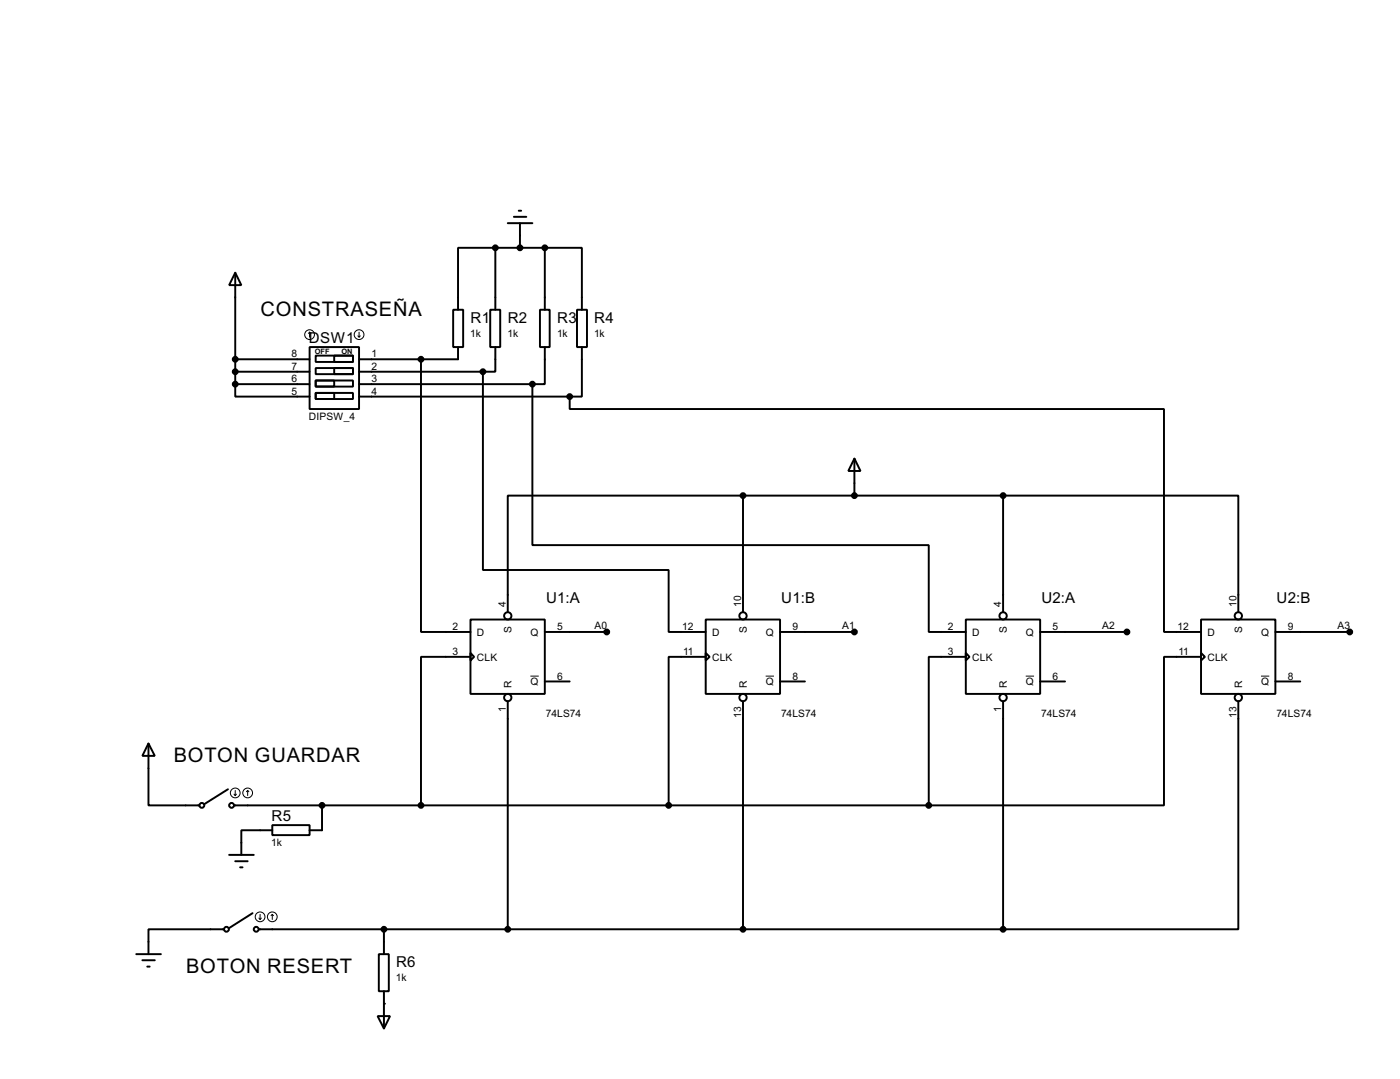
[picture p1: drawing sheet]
<svg xmlns="http://www.w3.org/2000/svg" width="287mm" height="221mm" viewBox="0 0 287 221" stroke-linecap="round" stroke-linejoin="round" font-family="sans-serif">
<g fill="none" stroke="#000" stroke-width=".4">
<path d="M48.3 55.9l1.2 2.6h-2.5zM48.3 55.9v22.9M101.6 50.8h-7.6v12.7M101.6 50.8h10.2M101.6 50.8v12.7M104.2 45.8h5M105.4 44.5h2.6M106.4 43.2h.5M106.7 45.8v5M111.8 50.8h7.6v12.7M111.8 50.8v12.7M48.3 78.8v2.5h15.2"/>
<path d="M48.3 73.7h15.2M48.3 78.8h15.2M48.3 76.2h15.2M63.5 71.2h10.2v12.7h-10.2zM64.8 72.9h7.6v1.3h-7.6zM64.8 75.5h7.6v1.2h-7.6zM64.8 78h7.6v1.3h-7.6zM64.8 78h3.8v1.3h-3.8zM68.6 72.9h3.8v1.3h-3.8zM68.6 75.5h3.8v1.2h-3.8zM73.7 78.8h35.5M73.7 76.2h25.4"/>
<path d="M86.4 73.7v55.9h10.1M93 63.5h2v7.7h-2zM94 71.2v2.5h-20.3M99.1 76.2v40.7h38.1v12.7h7.6M100.6 63.5h2v7.7h-2zM101.6 71.2v5h-2.5M109.2 78.8v33h81.3v17.8h7.6M110.8 63.5h2v7.7h-2zM111.8 71.2v7.6h-2.6M118.4 63.5h2v7.7h-2zM119.4 71.2v10.1h-2.5M64.8 80.6h7.6v1.2h-7.6z"/>
<path d="M64.8 80.6h3.8v1.2h-3.8zM73.7 81.3h43.2M116.9 81.3v2.6h121.9v45.7h7.6M175.3 94l1.2 2.6h-2.5zM175.3 94v7.6M152.4 101.6h-48.2v23.9M152.4 101.6h53.4M152.4 101.6v23.9M205.8 101.6h48.2v23.9M205.8 101.6v23.9M96.5 127h15.3v15.3h-15.3zM96.5 133.9l.8 .8-.8 .7z"/>
<path d="M96.5 134.7h-10.1v30.4M111.8 129.6h12.7M111.8 139.7h5.1M144.8 127h15.2v15.3h-15.2zM144.8 133.9l.8 .8-.8 .7zM144.8 134.7h-7.6v30.4M160 129.6h15.3M160 139.7h5.1M198.1 127h15.3v15.3h-15.3zM198.1 133.9l.8 .8-.8 .7zM198.1 134.7h-7.6v30.4M213.4 129.6h17.8"/>
<path d="M213.4 139.7h5.1M246.4 127h15.2v15.3h-15.2zM246.4 133.9l.8 .8-.8 .7zM246.4 134.7h-7.6v30.4h-48.3M261.6 129.6h15.3M261.6 139.7h5.1M30.5 152.4l1.3 2.6h-2.6zM30.5 152.4v12.7h10.4M104.2 143.8v46.7M152.4 143.8v46.7M205.8 143.8v46.7M254 143.8v46.7h-48.2"/>
<path d="M46.8 161.8l-4.9 3.1M47 175.3h5.1M48 165.1h142.5M48.3 176.6h2.5M49.3 177.8h.5M55.9 169.2h7.6v2h-7.6zM55.9 170.2h-6.4v5.1M66.1 165.1v5.1h-2.6M28 195.6h5M29.2 196.9h2.6M30.2 198.2h.5M46 190.5h-15.5v5.1"/>
<path d="M51.8 187.2l-4.8 3.1M53.1 190.5h152.7M77.7 195.6h2.1v7.6h-2.1zM78.8 190.5v5.1M77.5 208.3h2.5l-1.2 2.6zM78.8 203.2v7.7"/>
<circle cx="104.1" cy="126.3" r=".75"/>
<circle cx="152.4" cy="126.3" r=".75"/>
<circle cx="205.7" cy="126.3" r=".75"/>
<circle cx="254" cy="126.3" r=".75"/>
<circle cx="104.1" cy="143" r=".75"/>
<circle cx="152.4" cy="143" r=".75"/>
<circle cx="205.7" cy="143" r=".75"/>
<circle cx="254" cy="143" r=".75"/>
<circle cx="41.4" cy="165.1" r=".5"/>
<circle cx="47.5" cy="165.1" r=".5"/>
<circle cx="46.4" cy="190.5" r=".5"/>
<circle cx="52.5" cy="190.5" r=".5"/>
</g>
<circle cx="78.8" cy="205.8" r=".2" fill="#000"/>
<g fill="none" stroke="#000" stroke-width=".21">
<path d="M63.5 68.1l-.2 .3M63.5 68.1l.3 .3M63.5 68.1v1M73.4 68.9l.3 .2M73.7 68.1v1M73.9 68.9l-.2 .2M108.8 138.6h1.7M157.1 138.6h1.7M210.4 138.6h1.7M258.7 138.6h1.7M48 162.8l.3 .3M48.3 162.1v1"/>
<path d="M48.5 162.8l-.2 .3M50.8 162.1l-.2 .2M50.8 162.1l.3 .2M50.8 162.1v1M53.1 188.2l.3 .3M53.4 187.5v1M53.6 188.2l-.2 .3M55.9 187.5l-.3 .2M55.9 187.5l.2 .2M55.9 187.5v1"/>
<circle cx="63.5" cy="68.6" r="1"/>
<circle cx="73.6" cy="68.6" r="1"/>
<circle cx="48.2" cy="162.6" r="1"/>
<circle cx="50.8" cy="162.6" r="1"/>
<circle cx="53.3" cy="188" r="1"/>
<circle cx="55.8" cy="188" r="1"/>
</g>
<g fill="#000" stroke="#000" stroke-width=".4">
<circle cx="101.6" cy="50.8" r=".5"/>
<circle cx="106.6" cy="50.8" r=".5"/>
<circle cx="111.7" cy="50.8" r=".5"/>
<circle cx="48.2" cy="73.7" r=".5"/>
<circle cx="48.2" cy="76.2" r=".5"/>
<circle cx="48.2" cy="78.8" r=".5"/>
<circle cx="86.3" cy="73.7" r=".5"/>
<circle cx="99" cy="76.2" r=".5"/>
<circle cx="109.2" cy="78.8" r=".5"/>
<circle cx="116.8" cy="81.3" r=".5"/>
<circle cx="152.4" cy="101.6" r=".5"/>
<circle cx="175.2" cy="101.6" r=".5"/>
<circle cx="205.7" cy="101.6" r=".5"/>
<circle cx="124.4" cy="129.6" r=".5"/>
<circle cx="175.2" cy="129.6" r=".5"/>
<circle cx="231.1" cy="129.6" r=".5"/>
<circle cx="276.8" cy="129.6" r=".5"/>
<circle cx="66" cy="165.1" r=".5"/>
<circle cx="86.3" cy="165.1" r=".5"/>
<circle cx="137.1" cy="165.1" r=".5"/>
<circle cx="190.5" cy="165.1" r=".5"/>
<circle cx="78.7" cy="190.5" r=".5"/>
<circle cx="104.1" cy="190.5" r=".5"/>
<circle cx="152.4" cy="190.5" r=".5"/>
<circle cx="205.7" cy="190.5" r=".5"/>
</g>
<g font-size="4.6">
<text x="53.4" y="64.8">CONSTRASEÑA</text>
<text x="35.6" y="156.2">BOTON GUARDAR</text>
<text x="38.2" y="199.4">BOTON RESERT</text>
</g>
<g font-size="3.5">
<text x="63.4" y="70.4">DSW1</text>
<text x="96.5" y="66.2">R1</text>
<text x="104.2" y="66.2">R2</text>
<text x="114.3" y="66.2">R3</text>
<text x="121.9" y="66.2">R4</text>
<text x="112" y="123.7">U1:A</text>
<text x="160.3" y="123.7">U1:B</text>
<text x="213.6" y="123.7">U2:A</text>
<text x="261.9" y="123.7">U2:B</text>
<text x="55.7" y="168.4">R5</text>
<text x="81.3" y="198.3">R6</text>
</g>
<g font-size="2.4">
<text x="96.5" y="69.1">1k</text>
<text x="104.1" y="69.1">1k</text>
<text x="114.3" y="69.1">1k</text>
<text x="121.9" y="69.1">1k</text>
<text x="59.8" y="73.3">8</text>
<text x="59.8" y="75.8">7</text>
<text x="76.2" y="73.3">1</text>
<text x="76.2" y="75.8">2</text>
<text x="59.8" y="78.3">6</text>
<text x="59.8" y="80.9">5</text>
<text x="76.2" y="78.3">3</text>
<text x="76.2" y="80.9">4</text>
<text x="63.3" y="86.1">DIPSW_4</text>
<text x="103.7" y="124.4" transform="rotate(-90 103.7 124.4)">4</text>
<text x="152" y="124.5" transform="rotate(-90 152 124.5)">10</text>
<text x="205.3" y="124.5" transform="rotate(-90 205.3 124.5)">4</text>
<text x="253.6" y="124.5" transform="rotate(-90 253.6 124.5)">10</text>
<text x="92.8" y="129.2">2</text>
<text x="97.8" y="130.4">D</text>
<text x="105" y="129.7" transform="rotate(-90 105 129.7)">S</text>
<text x="108.8" y="130.4">Q</text>
<text x="114.3" y="129.2">5</text>
<text x="121.9" y="129">A0</text>
<text x="140" y="129.2">12</text>
<text x="146.1" y="130.4">D</text>
<text x="153.2" y="129.7" transform="rotate(-90 153.2 129.7)">S</text>
<text x="157.1" y="130.4">Q</text>
<text x="162.6" y="129.2">9</text>
<text x="172.7" y="129">A1</text>
<text x="194.4" y="129.2">2</text>
<text x="199.4" y="130.4">D</text>
<text x="206.6" y="129.7" transform="rotate(-90 206.6 129.7)">S</text>
<text x="210.4" y="130.4">Q</text>
<text x="215.9" y="129.2">5</text>
<text x="226.1" y="129">A2</text>
<text x="241.6" y="129.2">12</text>
<text x="247.7" y="130.4">D</text>
<text x="254.8" y="129.7" transform="rotate(-90 254.8 129.7)">S</text>
<text x="258.7" y="130.4">Q</text>
<text x="264.2" y="129.2">9</text>
<text x="274.3" y="129">A3</text>
<text x="92.8" y="134.3">3</text>
<text x="97.8" y="135.5">CLK</text>
<text x="140.1" y="134.3">11</text>
<text x="146.1" y="135.5">CLK</text>
<text x="194.4" y="134.3">3</text>
<text x="199.4" y="135.5">CLK</text>
<text x="241.7" y="134.3">11</text>
<text x="247.7" y="135.5">CLK</text>
<text x="105" y="141" transform="rotate(-90 105 141)">R</text>
<text x="108.8" y="140.5">Q</text>
<text x="114.3" y="139.3">6</text>
<text x="153.2" y="141" transform="rotate(-90 153.2 141)">R</text>
<text x="157.1" y="140.5">Q</text>
<text x="162.6" y="139.3">8</text>
<text x="206.6" y="141" transform="rotate(-90 206.6 141)">R</text>
<text x="210.4" y="140.5">Q</text>
<text x="215.9" y="139.3">6</text>
<text x="254.8" y="141" transform="rotate(-90 254.8 141)">R</text>
<text x="258.7" y="140.5">Q</text>
<text x="264.2" y="139.3">8</text>
<text x="103.7" y="145.9" transform="rotate(-90 103.7 145.9)">1</text>
<text x="112" y="147">74LS74</text>
<text x="152" y="147.1" transform="rotate(-90 152 147.1)">13</text>
<text x="160.2" y="147">74LS74</text>
<text x="205.3" y="146" transform="rotate(-90 205.3 146)">1</text>
<text x="213.6" y="147">74LS74</text>
<text x="253.6" y="147.1" transform="rotate(-90 253.6 147.1)">13</text>
<text x="261.8" y="147">74LS74</text>
<text x="55.7" y="173.4">1k</text>
<text x="81.2" y="201.2">1k</text>
</g>
<g font-size="1.7">
<text x="64.6" y="72.6">OFF</text>
<text x="70" y="72.6">ON</text>
</g>
</svg>
